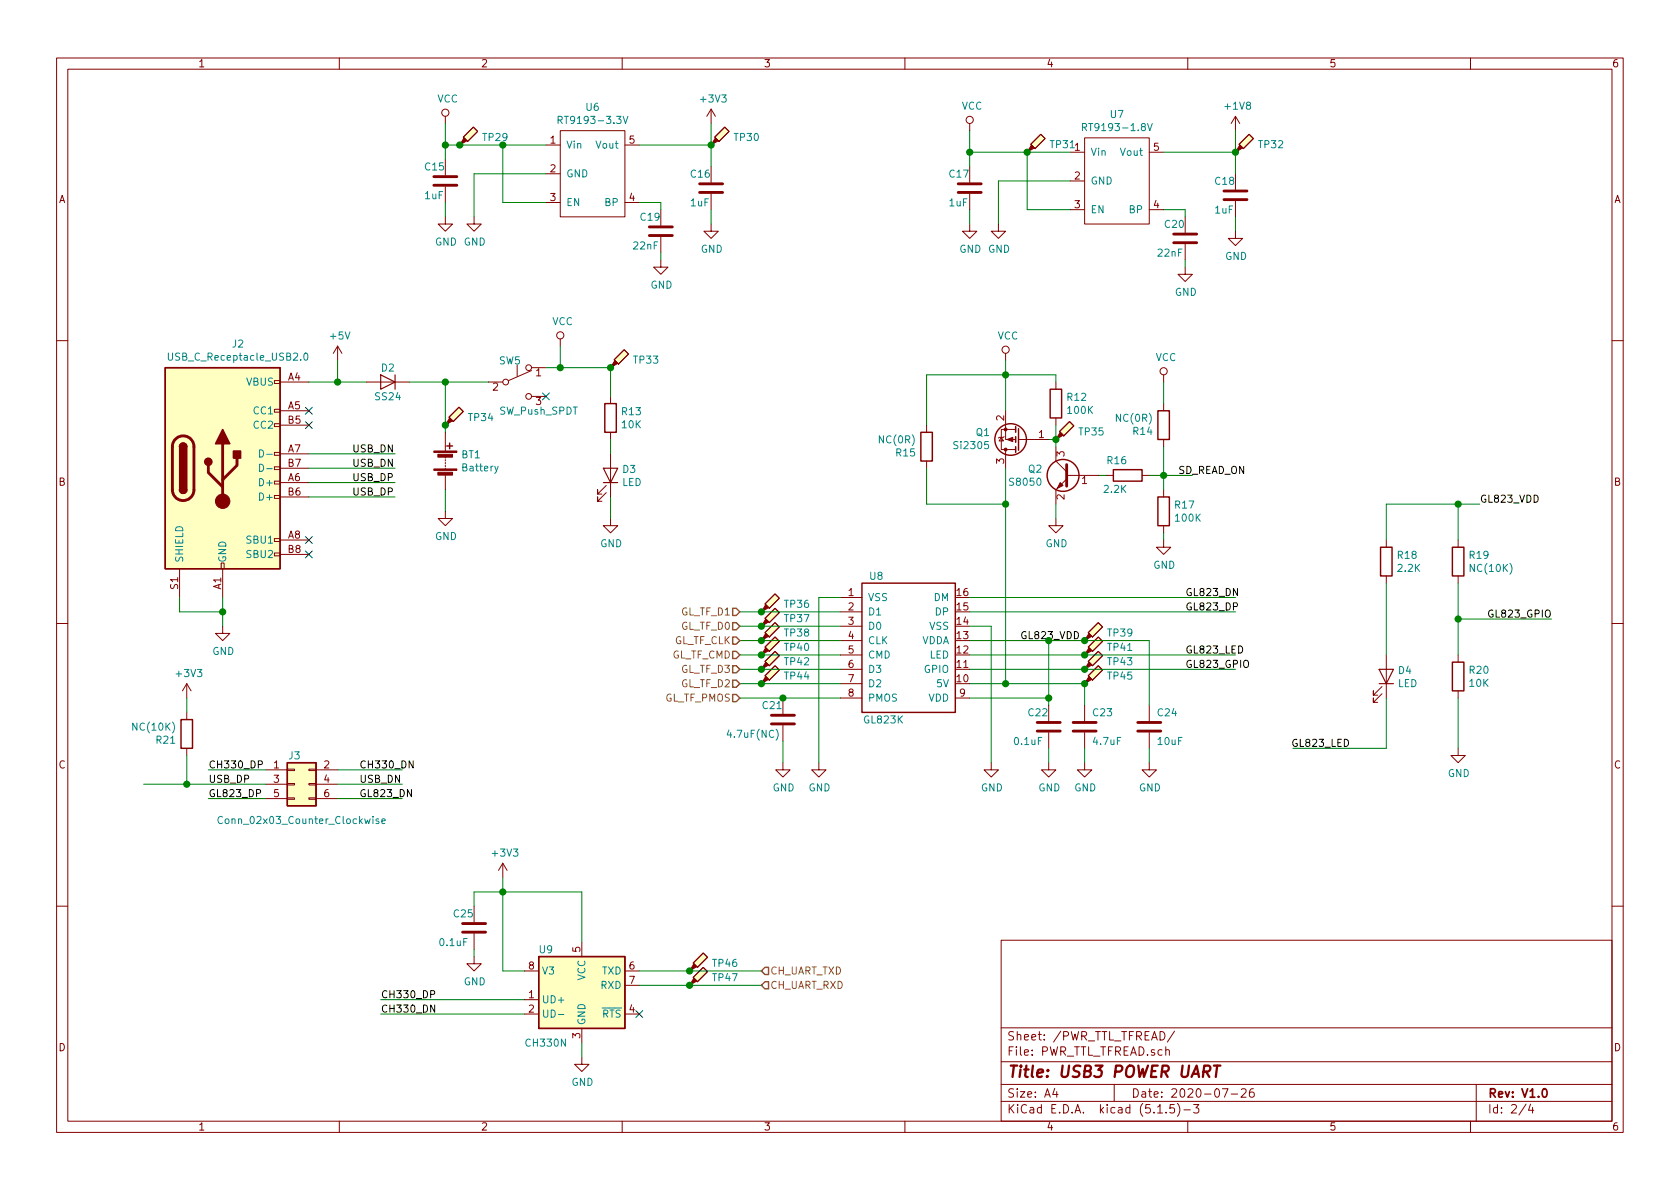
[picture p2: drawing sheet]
EESchema Schematic File Version 4
EELAYER 30 0
EELAYER END
$Descr A4 11693 8268
encoding utf-8
Sheet 2 4
Title "USB3 POWER UART"
Date "2020-07-26"
Rev "V1.0"
Comp ""
Comment1 ""
Comment2 ""
Comment3 ""
Comment4 ""
$EndDescr
$Comp
L Connector:USB_C_Receptacle_USB2.0 J?
U 1 1
P 1550 3250
AR Path="/5F1D5481" Ref="J?"  Part="1" 
AR Path="/5F1CFDB8/5F1D5481" Ref="J2"  Part="1" 
F 0 "J2" H 1657 4117 50  0000 C CNN
F 1 "USB_C_Receptacle_USB2.0" H 1657 4026 50  0000 C CNN
F 2 "Connector_USB:USB_C_Receptacle_Palconn_UTC16-G" H 1700 3250 50  0001 C CNN
F 3 "https://www.usb.org/sites/default/files/documents/usb_type-c.zip" H 1700 3250 50  0001 C CNN
	1    1550 3250
	1    0    0    -1  
$EndComp
$Comp
L Interface_USB:CH330N U?
U 1 1
P 4050 6850
AR Path="/5F1D5487" Ref="U?"  Part="1" 
AR Path="/5F1CFDB8/5F1D5487" Ref="U9"  Part="1" 
F 0 "U9" H 3800 7100 50  0000 C CNN
F 1 "CH330N" H 3800 6450 50  0000 C CNN
F 2 "Package_SO:SOIC-8_3.9x4.9mm_P1.27mm" H 3900 7600 50  0001 C CNN
F 3 "http://www.wch.cn/downloads/file/240.html" H 3950 7050 50  0001 C CNN
	1    4050 6850
	1    0    0    -1  
$EndComp
$Comp
L A_FX_Library:RT9193 U6
U 1 1
P 4100 1200
F 0 "U6" H 4125 1665 50  0000 C CNN
F 1 "RT9193-3.3V" H 4125 1574 50  0000 C CNN
F 2 "Package_TO_SOT_SMD:SOT-353_SC-70-5" H 4100 1750 50  0001 C CNN
F 3 "" H 4100 1750 50  0001 C CNN
	1    4100 1200
	1    0    0    -1  
$EndComp
NoConn ~ 2150 3750
NoConn ~ 2150 3850
NoConn ~ 2150 2950
NoConn ~ 2150 2850
$Comp
L power:+5V #PWR043
U 1 1
P 2350 2500
F 0 "#PWR043" H 2350 2350 50  0001 C CNN
F 1 "+5V" H 2365 2673 50  0000 C CNN
F 2 "" H 2350 2500 50  0001 C CNN
F 3 "" H 2350 2500 50  0001 C CNN
	1    2350 2500
	1    0    0    -1  
$EndComp
Wire Wire Line
	2150 2650 2350 2650
Wire Wire Line
	2350 2650 2350 2500
Text Label 2450 3150 0    50   ~ 0
USB_DN
Text Label 2450 3450 0    50   ~ 0
USB_DP
Text Label 2450 3350 0    50   ~ 0
USB_DP
Text Label 2450 3250 0    50   ~ 0
USB_DN
Wire Wire Line
	2150 3150 2750 3150
Wire Wire Line
	2750 3250 2150 3250
Wire Wire Line
	2150 3350 2750 3350
Wire Wire Line
	2750 3450 2150 3450
$Comp
L power:GND #PWR050
U 1 1
P 1550 4350
F 0 "#PWR050" H 1550 4100 50  0001 C CNN
F 1 "GND" H 1555 4177 50  0000 C CNN
F 2 "" H 1550 4350 50  0001 C CNN
F 3 "" H 1550 4350 50  0001 C CNN
	1    1550 4350
	1    0    0    -1  
$EndComp
Wire Wire Line
	1550 4350 1550 4250
Wire Wire Line
	1250 4150 1250 4250
Wire Wire Line
	1250 4250 1550 4250
Connection ~ 1550 4250
Wire Wire Line
	1550 4250 1550 4150
Wire Wire Line
	3650 6950 2650 6950
Wire Wire Line
	2650 7050 3650 7050
$Comp
L power:GND #PWR061
U 1 1
P 4050 7350
F 0 "#PWR061" H 4050 7100 50  0001 C CNN
F 1 "GND" H 4055 7177 50  0000 C CNN
F 2 "" H 4050 7350 50  0001 C CNN
F 3 "" H 4050 7350 50  0001 C CNN
	1    4050 7350
	1    0    0    -1  
$EndComp
Wire Wire Line
	3100 1000 3100 850 
Wire Wire Line
	3100 1000 3200 1000
$Comp
L power:GND #PWR035
U 1 1
P 3300 1500
F 0 "#PWR035" H 3300 1250 50  0001 C CNN
F 1 "GND" H 3305 1327 50  0000 C CNN
F 2 "" H 3300 1500 50  0001 C CNN
F 3 "" H 3300 1500 50  0001 C CNN
	1    3300 1500
	1    0    0    -1  
$EndComp
Wire Wire Line
	3300 1500 3300 1200
Wire Wire Line
	3300 1200 3800 1200
$Comp
L Device:C C15
U 1 1
P 3100 1250
F 0 "C15" H 3250 1350 50  0000 R CNN
F 1 "1uF" H 3250 1150 50  0000 R CNN
F 2 "Capacitor_SMD:C_0603_1608Metric" H 3138 1100 50  0001 C CNN
F 3 "~" H 3100 1250 50  0001 C CNN
	1    3100 1250
	-1   0    0    -1  
$EndComp
Wire Wire Line
	3100 1000 3100 1100
Connection ~ 3100 1000
$Comp
L power:GND #PWR034
U 1 1
P 3100 1500
F 0 "#PWR034" H 3100 1250 50  0001 C CNN
F 1 "GND" H 3105 1327 50  0000 C CNN
F 2 "" H 3100 1500 50  0001 C CNN
F 3 "" H 3100 1500 50  0001 C CNN
	1    3100 1500
	1    0    0    -1  
$EndComp
Wire Wire Line
	3100 1500 3100 1400
Wire Wire Line
	3800 1400 3500 1400
Wire Wire Line
	3500 1400 3500 1000
Connection ~ 3500 1000
Wire Wire Line
	3500 1000 3800 1000
$Comp
L Device:C C19
U 1 1
P 4600 1600
F 0 "C19" H 4750 1700 50  0000 R CNN
F 1 "22nF" H 4800 1500 50  0000 R CNN
F 2 "Capacitor_SMD:C_0402_1005Metric" H 4638 1450 50  0001 C CNN
F 3 "~" H 4600 1600 50  0001 C CNN
	1    4600 1600
	-1   0    0    -1  
$EndComp
Wire Wire Line
	4600 1450 4600 1400
Wire Wire Line
	4600 1400 4450 1400
$Comp
L power:GND #PWR040
U 1 1
P 4600 1800
F 0 "#PWR040" H 4600 1550 50  0001 C CNN
F 1 "GND" H 4605 1627 50  0000 C CNN
F 2 "" H 4600 1800 50  0001 C CNN
F 3 "" H 4600 1800 50  0001 C CNN
	1    4600 1800
	1    0    0    -1  
$EndComp
Wire Wire Line
	4600 1750 4600 1800
Wire Wire Line
	4950 850  4950 1000
Wire Wire Line
	4950 1000 4450 1000
$Comp
L Device:C C16
U 1 1
P 4950 1300
F 0 "C16" H 5100 1400 50  0000 R CNN
F 1 "1uF" H 5100 1200 50  0000 R CNN
F 2 "Capacitor_SMD:C_0603_1608Metric" H 4988 1150 50  0001 C CNN
F 3 "~" H 4950 1300 50  0001 C CNN
	1    4950 1300
	-1   0    0    -1  
$EndComp
$Comp
L power:GND #PWR036
U 1 1
P 4950 1550
F 0 "#PWR036" H 4950 1300 50  0001 C CNN
F 1 "GND" H 4955 1377 50  0000 C CNN
F 2 "" H 4950 1550 50  0001 C CNN
F 3 "" H 4950 1550 50  0001 C CNN
	1    4950 1550
	1    0    0    -1  
$EndComp
Wire Wire Line
	4950 1550 4950 1450
Wire Wire Line
	4950 1150 4950 1000
Connection ~ 4950 1000
$Comp
L A_FX_Library:RT9193 U7
U 1 1
P 7750 1250
F 0 "U7" H 7775 1715 50  0000 C CNN
F 1 "RT9193-1.8V" H 7775 1624 50  0000 C CNN
F 2 "Package_TO_SOT_SMD:SOT-353_SC-70-5" H 7750 1800 50  0001 C CNN
F 3 "" H 7750 1800 50  0001 C CNN
	1    7750 1250
	1    0    0    -1  
$EndComp
Wire Wire Line
	6750 1050 6750 900 
Wire Wire Line
	6750 1050 7150 1050
$Comp
L power:GND #PWR038
U 1 1
P 6950 1550
F 0 "#PWR038" H 6950 1300 50  0001 C CNN
F 1 "GND" H 6955 1377 50  0000 C CNN
F 2 "" H 6950 1550 50  0001 C CNN
F 3 "" H 6950 1550 50  0001 C CNN
	1    6950 1550
	1    0    0    -1  
$EndComp
Wire Wire Line
	6950 1550 6950 1250
Wire Wire Line
	6950 1250 7450 1250
$Comp
L Device:C C17
U 1 1
P 6750 1300
F 0 "C17" H 6900 1400 50  0000 R CNN
F 1 "1uF" H 6900 1200 50  0000 R CNN
F 2 "Capacitor_SMD:C_0603_1608Metric" H 6788 1150 50  0001 C CNN
F 3 "~" H 6750 1300 50  0001 C CNN
	1    6750 1300
	-1   0    0    -1  
$EndComp
Wire Wire Line
	6750 1050 6750 1150
Connection ~ 6750 1050
$Comp
L power:GND #PWR037
U 1 1
P 6750 1550
F 0 "#PWR037" H 6750 1300 50  0001 C CNN
F 1 "GND" H 6755 1377 50  0000 C CNN
F 2 "" H 6750 1550 50  0001 C CNN
F 3 "" H 6750 1550 50  0001 C CNN
	1    6750 1550
	1    0    0    -1  
$EndComp
Wire Wire Line
	6750 1550 6750 1450
Wire Wire Line
	7450 1450 7150 1450
Wire Wire Line
	7150 1450 7150 1050
Connection ~ 7150 1050
Wire Wire Line
	7150 1050 7450 1050
$Comp
L Device:C C20
U 1 1
P 8250 1650
F 0 "C20" H 8400 1750 50  0000 R CNN
F 1 "22nF" H 8450 1550 50  0000 R CNN
F 2 "Capacitor_SMD:C_0402_1005Metric" H 8288 1500 50  0001 C CNN
F 3 "~" H 8250 1650 50  0001 C CNN
	1    8250 1650
	-1   0    0    -1  
$EndComp
Wire Wire Line
	8250 1500 8250 1450
Wire Wire Line
	8250 1450 8100 1450
$Comp
L power:GND #PWR041
U 1 1
P 8250 1850
F 0 "#PWR041" H 8250 1600 50  0001 C CNN
F 1 "GND" H 8255 1677 50  0000 C CNN
F 2 "" H 8250 1850 50  0001 C CNN
F 3 "" H 8250 1850 50  0001 C CNN
	1    8250 1850
	1    0    0    -1  
$EndComp
Wire Wire Line
	8250 1800 8250 1850
Wire Wire Line
	8600 900  8600 1050
Wire Wire Line
	8600 1050 8100 1050
$Comp
L Device:C C18
U 1 1
P 8600 1350
F 0 "C18" H 8750 1450 50  0000 R CNN
F 1 "1uF" H 8750 1250 50  0000 R CNN
F 2 "Capacitor_SMD:C_0603_1608Metric" H 8638 1200 50  0001 C CNN
F 3 "~" H 8600 1350 50  0001 C CNN
	1    8600 1350
	-1   0    0    -1  
$EndComp
$Comp
L power:GND #PWR039
U 1 1
P 8600 1600
F 0 "#PWR039" H 8600 1350 50  0001 C CNN
F 1 "GND" H 8605 1427 50  0000 C CNN
F 2 "" H 8600 1600 50  0001 C CNN
F 3 "" H 8600 1600 50  0001 C CNN
	1    8600 1600
	1    0    0    -1  
$EndComp
Wire Wire Line
	8600 1600 8600 1500
Wire Wire Line
	8600 1200 8600 1050
Connection ~ 8600 1050
$Comp
L power:+1V8 #PWR033
U 1 1
P 8600 900
F 0 "#PWR033" H 8600 750 50  0001 C CNN
F 1 "+1V8" H 8615 1073 50  0000 C CNN
F 2 "" H 8600 900 50  0001 C CNN
F 3 "" H 8600 900 50  0001 C CNN
	1    8600 900 
	1    0    0    -1  
$EndComp
$Comp
L power:+3V3 #PWR031
U 1 1
P 4950 850
F 0 "#PWR031" H 4950 700 50  0001 C CNN
F 1 "+3V3" H 4965 1023 50  0000 C CNN
F 2 "" H 4950 850 50  0001 C CNN
F 3 "" H 4950 850 50  0001 C CNN
	1    4950 850 
	1    0    0    -1  
$EndComp
$Comp
L power:+3V3 #PWR059
U 1 1
P 3500 6100
F 0 "#PWR059" H 3500 5950 50  0001 C CNN
F 1 "+3V3" H 3515 6273 50  0000 C CNN
F 2 "" H 3500 6100 50  0001 C CNN
F 3 "" H 3500 6100 50  0001 C CNN
	1    3500 6100
	1    0    0    -1  
$EndComp
Wire Wire Line
	3500 6100 3500 6200
Wire Wire Line
	3650 6750 3500 6750
Wire Wire Line
	3500 6750 3500 6200
Wire Wire Line
	3500 6200 4050 6200
Wire Wire Line
	4050 6200 4050 6550
Connection ~ 3500 6200
NoConn ~ 4450 7050
Wire Wire Line
	4050 7350 4050 7250
$Comp
L Device:C C25
U 1 1
P 3300 6450
F 0 "C25" H 3450 6550 50  0000 R CNN
F 1 "0.1uF" H 3550 6350 50  0000 R CNN
F 2 "Capacitor_SMD:C_0402_1005Metric" H 3338 6300 50  0001 C CNN
F 3 "~" H 3300 6450 50  0001 C CNN
	1    3300 6450
	-1   0    0    -1  
$EndComp
$Comp
L power:GND #PWR060
U 1 1
P 3300 6650
F 0 "#PWR060" H 3300 6400 50  0001 C CNN
F 1 "GND" H 3305 6477 50  0000 C CNN
F 2 "" H 3300 6650 50  0001 C CNN
F 3 "" H 3300 6650 50  0001 C CNN
	1    3300 6650
	1    0    0    -1  
$EndComp
Wire Wire Line
	3300 6650 3300 6600
Wire Wire Line
	3300 6300 3300 6200
Wire Wire Line
	3300 6200 3500 6200
Text HLabel 5300 6750 2    50   Input ~ 0
CH_UART_TXD
Text HLabel 5300 6850 2    50   Input ~ 0
CH_UART_RXD
Wire Wire Line
	5300 6750 4800 6750
Wire Wire Line
	4450 6850 4800 6850
Text Label 1450 5450 0    50   ~ 0
USB_DP
Text Label 2500 5450 0    50   ~ 0
USB_DN
Wire Wire Line
	2350 5450 2800 5450
Wire Wire Line
	1850 5350 1450 5350
Wire Wire Line
	1850 5550 1450 5550
Wire Wire Line
	2350 5550 2800 5550
Wire Wire Line
	2350 5350 2800 5350
Text Label 1450 5350 0    50   ~ 0
CH330_DP
Text Label 1450 5550 0    50   ~ 0
GL823_DP
Text Label 2500 5350 0    50   ~ 0
CH330_DN
Text Label 2500 5550 0    50   ~ 0
GL823_DN
Text Label 2650 6950 0    50   ~ 0
CH330_DP
Text Label 2650 7050 0    50   ~ 0
CH330_DN
$Comp
L power:GND #PWR054
U 1 1
P 5700 5300
F 0 "#PWR054" H 5700 5050 50  0001 C CNN
F 1 "GND" H 5705 5127 50  0000 C CNN
F 2 "" H 5700 5300 50  0001 C CNN
F 3 "" H 5700 5300 50  0001 C CNN
	1    5700 5300
	1    0    0    -1  
$EndComp
Wire Wire Line
	5850 4150 5700 4150
Wire Wire Line
	5700 4150 5700 5300
Text HLabel 5150 4850 0    50   Input ~ 0
GL_TF_PMOS
Wire Wire Line
	5150 4850 5450 4850
Text HLabel 5150 4750 0    50   Input ~ 0
GL_TF_D2
Wire Wire Line
	5150 4750 5300 4750
Text HLabel 5150 4650 0    50   Input ~ 0
GL_TF_D3
Wire Wire Line
	5150 4650 5300 4650
Text HLabel 5150 4550 0    50   Input ~ 0
GL_TF_CMD
Wire Wire Line
	5150 4550 5300 4550
Text HLabel 5150 4450 0    50   Input ~ 0
GL_TF_CLK
Wire Wire Line
	5150 4450 5300 4450
Text HLabel 5150 4350 0    50   Input ~ 0
GL_TF_D0
Wire Wire Line
	5150 4350 5300 4350
Text HLabel 5150 4250 0    50   Input ~ 0
GL_TF_D1
Wire Wire Line
	5150 4250 5300 4250
Text Label 8250 4150 0    50   ~ 0
GL823_DN
Text Label 8250 4250 0    50   ~ 0
GL823_DP
Wire Wire Line
	6750 4250 8600 4250
Wire Wire Line
	6750 4150 8600 4150
$Comp
L A_FX_Library:GL823K U8
U 1 1
P 6000 4050
F 0 "U8" H 6100 4100 50  0000 C CNN
F 1 "GL823K" H 6150 3100 50  0000 C CNN
F 2 "Package_SO:SSOP-16_5.3x6.2mm_P0.65mm" H 6000 4050 50  0001 C CNN
F 3 "" H 6000 4050 50  0001 C CNN
	1    6000 4050
	1    0    0    -1  
$EndComp
$Comp
L power:GND #PWR055
U 1 1
P 6900 5300
F 0 "#PWR055" H 6900 5050 50  0001 C CNN
F 1 "GND" H 6905 5127 50  0000 C CNN
F 2 "" H 6900 5300 50  0001 C CNN
F 3 "" H 6900 5300 50  0001 C CNN
	1    6900 5300
	1    0    0    -1  
$EndComp
Wire Wire Line
	6900 4350 6900 5300
Wire Wire Line
	6900 4350 6750 4350
Wire Wire Line
	7000 4750 6750 4750
Text Label 8250 4550 0    50   ~ 0
GL823_LED
Text Label 8250 4650 0    50   ~ 0
GL823_GPIO
Wire Wire Line
	6750 4650 7550 4650
$Comp
L Device:C C22
U 1 1
P 7300 5050
F 0 "C22" H 7450 5150 50  0000 R CNN
F 1 "0.1uF" H 7550 4950 50  0000 R CNN
F 2 "Capacitor_SMD:C_0402_1005Metric" H 7338 4900 50  0001 C CNN
F 3 "~" H 7300 5050 50  0001 C CNN
	1    7300 5050
	-1   0    0    -1  
$EndComp
Wire Wire Line
	7300 4850 7300 4900
Wire Wire Line
	6750 4850 7300 4850
$Comp
L power:GND #PWR056
U 1 1
P 7300 5300
F 0 "#PWR056" H 7300 5050 50  0001 C CNN
F 1 "GND" H 7305 5127 50  0000 C CNN
F 2 "" H 7300 5300 50  0001 C CNN
F 3 "" H 7300 5300 50  0001 C CNN
	1    7300 5300
	1    0    0    -1  
$EndComp
Wire Wire Line
	7300 5300 7300 5200
$Comp
L Device:C C23
U 1 1
P 7550 5050
F 0 "C23" H 7500 5150 50  0000 R CNN
F 1 "4.7uF" H 7500 4950 50  0000 R CNN
F 2 "Capacitor_SMD:C_0603_1608Metric" H 7588 4900 50  0001 C CNN
F 3 "~" H 7550 5050 50  0001 C CNN
	1    7550 5050
	-1   0    0    -1  
$EndComp
Wire Wire Line
	7550 4900 7550 4750
Connection ~ 7000 4750
$Comp
L power:GND #PWR057
U 1 1
P 7550 5300
F 0 "#PWR057" H 7550 5050 50  0001 C CNN
F 1 "GND" H 7555 5127 50  0000 C CNN
F 2 "" H 7550 5300 50  0001 C CNN
F 3 "" H 7550 5300 50  0001 C CNN
	1    7550 5300
	1    0    0    -1  
$EndComp
Wire Wire Line
	7550 5300 7550 5200
$Comp
L Device:C C21
U 1 1
P 5450 5000
F 0 "C21" H 5600 5100 50  0000 R CNN
F 1 "4.7uF(NC)" H 5850 4900 50  0000 R CNN
F 2 "Capacitor_SMD:C_0603_1608Metric" H 5488 4850 50  0001 C CNN
F 3 "~" H 5450 5000 50  0001 C CNN
	1    5450 5000
	-1   0    0    -1  
$EndComp
$Comp
L power:GND #PWR053
U 1 1
P 5450 5300
F 0 "#PWR053" H 5450 5050 50  0001 C CNN
F 1 "GND" H 5455 5127 50  0000 C CNN
F 2 "" H 5450 5300 50  0001 C CNN
F 3 "" H 5450 5300 50  0001 C CNN
	1    5450 5300
	1    0    0    -1  
$EndComp
Wire Wire Line
	5450 5300 5450 5150
Connection ~ 5450 4850
Wire Wire Line
	5450 4850 5850 4850
$Comp
L Device:C C24
U 1 1
P 8000 5050
F 0 "C24" H 7950 5150 50  0000 R CNN
F 1 "10uF" H 7950 4950 50  0000 R CNN
F 2 "Capacitor_SMD:C_0603_1608Metric" H 8038 4900 50  0001 C CNN
F 3 "~" H 8000 5050 50  0001 C CNN
	1    8000 5050
	-1   0    0    -1  
$EndComp
Wire Wire Line
	8000 4900 8000 4450
$Comp
L power:GND #PWR058
U 1 1
P 8000 5300
F 0 "#PWR058" H 8000 5050 50  0001 C CNN
F 1 "GND" H 8005 5127 50  0000 C CNN
F 2 "" H 8000 5300 50  0001 C CNN
F 3 "" H 8000 5300 50  0001 C CNN
	1    8000 5300
	1    0    0    -1  
$EndComp
Wire Wire Line
	8000 5300 8000 5200
Connection ~ 7300 4850
Connection ~ 7300 4450
Wire Wire Line
	7300 4450 7550 4450
$Comp
L Device:R R19
U 1 1
P 10150 3900
F 0 "R19" H 10220 3946 50  0000 L CNN
F 1 "NC(10K)" H 10220 3855 50  0000 L CNN
F 2 "Resistor_SMD:R_0402_1005Metric" V 10080 3900 50  0001 C CNN
F 3 "~" H 10150 3900 50  0001 C CNN
	1    10150 3900
	1    0    0    -1  
$EndComp
Text Label 7100 4450 0    50   ~ 0
GL823_VDD
Text Label 10300 3500 0    50   ~ 0
GL823_VDD
$Comp
L power:GND #PWR052
U 1 1
P 10150 5200
F 0 "#PWR052" H 10150 4950 50  0001 C CNN
F 1 "GND" H 10155 5027 50  0000 C CNN
F 2 "" H 10150 5200 50  0001 C CNN
F 3 "" H 10150 5200 50  0001 C CNN
	1    10150 5200
	1    0    0    -1  
$EndComp
$Comp
L Device:R R20
U 1 1
P 10150 4700
F 0 "R20" H 10220 4746 50  0000 L CNN
F 1 "10K" H 10220 4655 50  0000 L CNN
F 2 "Resistor_SMD:R_0402_1005Metric" V 10080 4700 50  0001 C CNN
F 3 "~" H 10150 4700 50  0001 C CNN
	1    10150 4700
	1    0    0    -1  
$EndComp
Wire Wire Line
	10300 3500 10150 3500
Wire Wire Line
	10150 3500 10150 3750
Wire Wire Line
	10150 4050 10150 4300
Wire Wire Line
	10150 4850 10150 5200
$Comp
L Device:R R18
U 1 1
P 9650 3900
F 0 "R18" H 9720 3946 50  0000 L CNN
F 1 "2.2K" H 9720 3855 50  0000 L CNN
F 2 "Resistor_SMD:R_0402_1005Metric" V 9580 3900 50  0001 C CNN
F 3 "~" H 9650 3900 50  0001 C CNN
	1    9650 3900
	1    0    0    -1  
$EndComp
Wire Wire Line
	9650 3750 9650 3500
Wire Wire Line
	9650 3500 10150 3500
Connection ~ 10150 3500
Text Label 9400 5200 2    50   ~ 0
GL823_LED
$Comp
L Device:LED D4
U 1 1
P 9650 4700
F 0 "D4" V 9689 4778 50  0000 L CNN
F 1 "LED" V 9598 4778 50  0000 L CNN
F 2 "Diode_SMD:D_0603_1608Metric" H 9650 4700 50  0001 C CNN
F 3 "~" H 9650 4700 50  0001 C CNN
	1    9650 4700
	0    1    -1   0   
$EndComp
Wire Wire Line
	9650 4550 9650 4050
Wire Wire Line
	9650 4850 9650 5200
Wire Wire Line
	9650 5200 9000 5200
Wire Wire Line
	10150 4300 10800 4300
Connection ~ 10150 4300
Wire Wire Line
	10150 4300 10150 4550
Text Label 10350 4300 0    50   ~ 0
GL823_GPIO
$Comp
L Connector:TestPoint_Probe TP29
U 1 1
P 3200 1000
F 0 "TP29" H 3353 1055 50  0000 L CNN
F 1 "TestPoint_Probe" H 3353 1010 50  0001 L CNN
F 2 "TestPoint:TestPoint_Pad_D1.0mm" H 3400 1000 50  0001 C CNN
F 3 "~" H 3400 1000 50  0001 C CNN
	1    3200 1000
	1    0    0    -1  
$EndComp
Connection ~ 3200 1000
Wire Wire Line
	3200 1000 3500 1000
$Comp
L Connector:TestPoint_Probe TP30
U 1 1
P 4950 1000
F 0 "TP30" H 5103 1055 50  0000 L CNN
F 1 "TestPoint_Probe" H 5103 1010 50  0001 L CNN
F 2 "TestPoint:TestPoint_Pad_D1.0mm" H 5150 1000 50  0001 C CNN
F 3 "~" H 5150 1000 50  0001 C CNN
	1    4950 1000
	1    0    0    -1  
$EndComp
$Comp
L Connector:TestPoint_Probe TP31
U 1 1
P 7150 1050
F 0 "TP31" H 7303 1105 50  0000 L CNN
F 1 "TestPoint_Probe" H 7303 1060 50  0001 L CNN
F 2 "TestPoint:TestPoint_Pad_D1.0mm" H 7350 1050 50  0001 C CNN
F 3 "~" H 7350 1050 50  0001 C CNN
	1    7150 1050
	1    0    0    -1  
$EndComp
$Comp
L Connector:TestPoint_Probe TP32
U 1 1
P 8600 1050
F 0 "TP32" H 8753 1105 50  0000 L CNN
F 1 "TestPoint_Probe" H 8753 1060 50  0001 L CNN
F 2 "TestPoint:TestPoint_Pad_D1.0mm" H 8800 1050 50  0001 C CNN
F 3 "~" H 8800 1050 50  0001 C CNN
	1    8600 1050
	1    0    0    -1  
$EndComp
$Comp
L Device:R R13
U 1 1
P 4250 2900
F 0 "R13" H 4320 2946 50  0000 L CNN
F 1 "10K" H 4320 2855 50  0000 L CNN
F 2 "Resistor_SMD:R_0402_1005Metric" V 4180 2900 50  0001 C CNN
F 3 "~" H 4250 2900 50  0001 C CNN
	1    4250 2900
	1    0    0    -1  
$EndComp
$Comp
L Device:LED D3
U 1 1
P 4250 3300
F 0 "D3" V 4289 3378 50  0000 L CNN
F 1 "LED" V 4198 3378 50  0000 L CNN
F 2 "Diode_SMD:D_0603_1608Metric" H 4250 3300 50  0001 C CNN
F 3 "~" H 4250 3300 50  0001 C CNN
	1    4250 3300
	0    1    -1   0   
$EndComp
Wire Wire Line
	4250 3150 4250 3050
$Comp
L power:GND #PWR047
U 1 1
P 4250 3600
F 0 "#PWR047" H 4250 3350 50  0001 C CNN
F 1 "GND" H 4255 3427 50  0000 C CNN
F 2 "" H 4250 3600 50  0001 C CNN
F 3 "" H 4250 3600 50  0001 C CNN
	1    4250 3600
	1    0    0    -1  
$EndComp
Wire Wire Line
	4250 3600 4250 3450
Wire Wire Line
	4250 2550 4250 2750
$Comp
L Diode:1N4007 D2
U 1 1
P 2700 2650
F 0 "D2" H 2700 2750 50  0000 C CNN
F 1 "SS24" H 2700 2550 50  0000 C CNN
F 2 "Diode_SMD:D_SMA" H 2700 2475 50  0001 C CNN
F 3 "http://www.vishay.com/docs/88503/1n4001.pdf" H 2700 2650 50  0001 C CNN
	1    2700 2650
	-1   0    0    -1  
$EndComp
Wire Wire Line
	2550 2650 2350 2650
Connection ~ 2350 2650
$Comp
L power:VCC #PWR042
U 1 1
P 3900 2400
F 0 "#PWR042" H 3900 2250 50  0001 C CNN
F 1 "VCC" H 3917 2573 50  0000 C CNN
F 2 "" H 3900 2400 50  0001 C CNN
F 3 "" H 3900 2400 50  0001 C CNN
	1    3900 2400
	1    0    0    -1  
$EndComp
Wire Wire Line
	3900 2400 3900 2550
$Comp
L power:VCC #PWR030
U 1 1
P 3100 850
F 0 "#PWR030" H 3100 700 50  0001 C CNN
F 1 "VCC" H 3117 1023 50  0000 C CNN
F 2 "" H 3100 850 50  0001 C CNN
F 3 "" H 3100 850 50  0001 C CNN
	1    3100 850 
	1    0    0    -1  
$EndComp
$Comp
L power:VCC #PWR032
U 1 1
P 6750 900
F 0 "#PWR032" H 6750 750 50  0001 C CNN
F 1 "VCC" H 6767 1073 50  0000 C CNN
F 2 "" H 6750 900 50  0001 C CNN
F 3 "" H 6750 900 50  0001 C CNN
	1    6750 900 
	1    0    0    -1  
$EndComp
$Comp
L Device:Battery BT1
U 1 1
P 3100 3200
F 0 "BT1" H 3208 3246 50  0000 L CNN
F 1 "Battery" H 3208 3155 50  0000 L CNN
F 2 "Connector_PinHeader_2.54mm:PinHeader_1x02_P2.54mm_Vertical" V 3100 3260 50  0001 C CNN
F 3 "~" V 3100 3260 50  0001 C CNN
	1    3100 3200
	1    0    0    -1  
$EndComp
$Comp
L power:GND #PWR046
U 1 1
P 3100 3550
F 0 "#PWR046" H 3100 3300 50  0001 C CNN
F 1 "GND" H 3105 3377 50  0000 C CNN
F 2 "" H 3100 3550 50  0001 C CNN
F 3 "" H 3100 3550 50  0001 C CNN
	1    3100 3550
	1    0    0    -1  
$EndComp
Wire Wire Line
	3100 3550 3100 3400
$Comp
L Transistor_FET:Si2319CDS Q?
U 1 1
P 7100 3050
AR Path="/5F47C3B1/5F31F42E" Ref="Q?"  Part="1" 
AR Path="/5F1CFDB8/5F31F42E" Ref="Q1"  Part="1" 
F 0 "Q1" H 7305 3004 50  0000 L CNN
F 1 "Si2305" H 7305 3095 50  0000 L CNN
F 2 "Package_TO_SOT_SMD:SOT-23" H 7300 2975 50  0001 L CIN
F 3 "http://www.vishay.com/docs/66709/si2319cd.pdf" H 7100 3050 50  0001 L CNN
	1    7100 3050
	-1   0    0    1   
$EndComp
$Comp
L Device:R R12
U 1 1
P 7350 2800
AR Path="/5F1CFDB8/5F31F43D" Ref="R12"  Part="1" 
AR Path="/5F31F43D" Ref="R?"  Part="1" 
AR Path="/5F47C3B1/5F31F43D" Ref="R?"  Part="1" 
F 0 "R12" H 7420 2846 50  0000 L CNN
F 1 "100K" H 7420 2755 50  0000 L CNN
F 2 "Resistor_SMD:R_0402_1005Metric" V 7280 2800 50  0001 C CNN
F 3 "~" H 7350 2800 50  0001 C CNN
	1    7350 2800
	1    0    0    -1  
$EndComp
Wire Wire Line
	7350 2650 7350 2600
Wire Wire Line
	7350 2600 7000 2600
Connection ~ 7000 2600
Wire Wire Line
	7000 2600 7000 2850
Wire Wire Line
	7350 2950 7350 3050
Wire Wire Line
	7300 3050 7350 3050
Connection ~ 7350 3050
Wire Wire Line
	7350 3050 7350 3100
$Comp
L Device:R R16
U 1 1
P 7850 3300
AR Path="/5F1CFDB8/5F31F451" Ref="R16"  Part="1" 
AR Path="/5F31F451" Ref="R?"  Part="1" 
AR Path="/5F47C3B1/5F31F451" Ref="R?"  Part="1" 
F 0 "R16" V 7950 3300 50  0000 L CNN
F 1 "2.2K" V 7750 3300 50  0000 L CNN
F 2 "Resistor_SMD:R_0402_1005Metric" V 7780 3300 50  0001 C CNN
F 3 "~" H 7850 3300 50  0001 C CNN
	1    7850 3300
	0    -1   -1   0   
$EndComp
$Comp
L power:GND #PWR048
U 1 1
P 7350 3600
AR Path="/5F1CFDB8/5F31F457" Ref="#PWR048"  Part="1" 
AR Path="/5F31F457" Ref="#PWR?"  Part="1" 
AR Path="/5F47C3B1/5F31F457" Ref="#PWR?"  Part="1" 
F 0 "#PWR048" H 7350 3350 50  0001 C CNN
F 1 "GND" H 7355 3427 50  0000 C CNN
F 2 "" H 7350 3600 50  0001 C CNN
F 3 "" H 7350 3600 50  0001 C CNN
	1    7350 3600
	1    0    0    -1  
$EndComp
Wire Wire Line
	7350 3600 7350 3500
Wire Wire Line
	7700 3300 7650 3300
Wire Wire Line
	8000 3300 8100 3300
$Comp
L Device:R R17
U 1 1
P 8100 3550
AR Path="/5F1CFDB8/5F31F460" Ref="R17"  Part="1" 
AR Path="/5F31F460" Ref="R?"  Part="1" 
AR Path="/5F47C3B1/5F31F460" Ref="R?"  Part="1" 
F 0 "R17" H 8170 3596 50  0000 L CNN
F 1 "100K" H 8170 3505 50  0000 L CNN
F 2 "Resistor_SMD:R_0402_1005Metric" V 8030 3550 50  0001 C CNN
F 3 "~" H 8100 3550 50  0001 C CNN
	1    8100 3550
	1    0    0    -1  
$EndComp
Wire Wire Line
	8100 3400 8100 3300
Connection ~ 8100 3300
Wire Wire Line
	8100 3300 8300 3300
$Comp
L power:GND #PWR049
U 1 1
P 8100 3750
AR Path="/5F1CFDB8/5F31F469" Ref="#PWR049"  Part="1" 
AR Path="/5F31F469" Ref="#PWR?"  Part="1" 
AR Path="/5F47C3B1/5F31F469" Ref="#PWR?"  Part="1" 
F 0 "#PWR049" H 8100 3500 50  0001 C CNN
F 1 "GND" H 8105 3577 50  0000 C CNN
F 2 "" H 8100 3750 50  0001 C CNN
F 3 "" H 8100 3750 50  0001 C CNN
	1    8100 3750
	1    0    0    -1  
$EndComp
Wire Wire Line
	8100 3750 8100 3700
Wire Wire Line
	7000 3250 7000 3500
Text Label 8200 3300 0    50   ~ 0
SD_READ_ON
$Comp
L Connector:TestPoint_Probe TP34
U 1 1
P 3100 2950
F 0 "TP34" H 3253 3005 50  0000 L CNN
F 1 "TestPoint_Probe" H 3253 2960 50  0001 L CNN
F 2 "TestPoint:TestPoint_Pad_D1.0mm" H 3300 2950 50  0001 C CNN
F 3 "~" H 3300 2950 50  0001 C CNN
	1    3100 2950
	1    0    0    -1  
$EndComp
Connection ~ 3100 2950
Wire Wire Line
	3100 2950 3100 3000
Wire Wire Line
	3100 2650 3100 2950
Wire Wire Line
	3100 2650 2850 2650
Wire Wire Line
	3400 2650 3100 2650
Connection ~ 3100 2650
Wire Wire Line
	3900 2550 3800 2550
$Comp
L Switch:SW_Push_SPDT SW5
U 1 1
P 3600 2650
F 0 "SW5" H 3550 2800 50  0000 C CNN
F 1 "SW_Push_SPDT" H 3750 2450 50  0000 C CNN
F 2 "Button_Switch_THT:SW_CuK_OS102011MA1QN1_SPDT_Angled" H 3600 2650 50  0001 C CNN
F 3 "~" H 3600 2650 50  0001 C CNN
	1    3600 2650
	1    0    0    -1  
$EndComp
NoConn ~ 3800 2750
Wire Wire Line
	4250 2550 3900 2550
Connection ~ 3900 2550
$Comp
L Connector:TestPoint_Probe TP33
U 1 1
P 4250 2550
F 0 "TP33" H 4403 2605 50  0000 L CNN
F 1 "TestPoint_Probe" H 4403 2560 50  0001 L CNN
F 2 "TestPoint:TestPoint_Pad_D1.0mm" H 4450 2550 50  0001 C CNN
F 3 "~" H 4450 2550 50  0001 C CNN
	1    4250 2550
	1    0    0    -1  
$EndComp
Connection ~ 4250 2550
$Comp
L Device:R R15
U 1 1
P 6450 3100
AR Path="/5F1CFDB8/5F432863" Ref="R15"  Part="1" 
AR Path="/5F432863" Ref="R?"  Part="1" 
AR Path="/5F47C3B1/5F432863" Ref="R?"  Part="1" 
F 0 "R15" H 6520 3146 50  0000 L CNN
F 1 "NC(0R)" H 6520 3055 50  0000 L CNN
F 2 "Resistor_SMD:R_0402_1005Metric" V 6380 3100 50  0001 C CNN
F 3 "~" H 6450 3100 50  0001 C CNN
	1    6450 3100
	-1   0    0    1   
$EndComp
Wire Wire Line
	6450 2950 6450 2600
Wire Wire Line
	6450 2600 7000 2600
Wire Wire Line
	6450 3250 6450 3500
Wire Wire Line
	6450 3500 7000 3500
Connection ~ 7000 3500
Wire Wire Line
	7000 3500 7000 4750
$Comp
L power:VCC #PWR044
U 1 1
P 7000 2500
F 0 "#PWR044" H 7000 2350 50  0001 C CNN
F 1 "VCC" H 7017 2673 50  0000 C CNN
F 2 "" H 7000 2500 50  0001 C CNN
F 3 "" H 7000 2500 50  0001 C CNN
	1    7000 2500
	1    0    0    -1  
$EndComp
Wire Wire Line
	7000 2500 7000 2600
$Comp
L Device:R R14
U 1 1
P 8100 2950
AR Path="/5F1CFDB8/5F44CFF1" Ref="R14"  Part="1" 
AR Path="/5F44CFF1" Ref="R?"  Part="1" 
AR Path="/5F47C3B1/5F44CFF1" Ref="R?"  Part="1" 
F 0 "R14" H 8170 2996 50  0000 L CNN
F 1 "NC(0R)" H 8170 2905 50  0000 L CNN
F 2 "Resistor_SMD:R_0402_1005Metric" V 8030 2950 50  0001 C CNN
F 3 "~" H 8100 2950 50  0001 C CNN
	1    8100 2950
	-1   0    0    1   
$EndComp
$Comp
L power:VCC #PWR045
U 1 1
P 8100 2650
F 0 "#PWR045" H 8100 2500 50  0001 C CNN
F 1 "VCC" H 8117 2823 50  0000 C CNN
F 2 "" H 8100 2650 50  0001 C CNN
F 3 "" H 8100 2650 50  0001 C CNN
	1    8100 2650
	1    0    0    -1  
$EndComp
Wire Wire Line
	8100 2650 8100 2800
Wire Wire Line
	8100 3100 8100 3300
$Comp
L Device:R R21
U 1 1
P 1300 5100
AR Path="/5F1CFDB8/5F457B27" Ref="R21"  Part="1" 
AR Path="/5F457B27" Ref="R?"  Part="1" 
AR Path="/5F47C3B1/5F457B27" Ref="R?"  Part="1" 
F 0 "R21" H 1370 5146 50  0000 L CNN
F 1 "NC(10K)" H 1370 5055 50  0000 L CNN
F 2 "Resistor_SMD:R_0402_1005Metric" V 1230 5100 50  0001 C CNN
F 3 "~" H 1300 5100 50  0001 C CNN
	1    1300 5100
	-1   0    0    1   
$EndComp
$Comp
L power:+3V3 #PWR051
U 1 1
P 1300 4850
F 0 "#PWR051" H 1300 4700 50  0001 C CNN
F 1 "+3V3" H 1315 5023 50  0000 C CNN
F 2 "" H 1300 4850 50  0001 C CNN
F 3 "" H 1300 4850 50  0001 C CNN
	1    1300 4850
	1    0    0    -1  
$EndComp
Wire Wire Line
	1300 4850 1300 4950
Wire Wire Line
	1300 5250 1300 5450
Wire Wire Line
	1300 5450 1850 5450
Wire Wire Line
	1300 5450 1000 5450
Connection ~ 1300 5450
$Comp
L Connector:TestPoint_Probe TP43
U 1 1
P 7550 4650
F 0 "TP43" H 7703 4705 50  0000 L CNN
F 1 "TestPoint_Probe" H 7703 4660 50  0001 L CNN
F 2 "TestPoint:TestPoint_Pad_D1.0mm" H 7750 4650 50  0001 C CNN
F 3 "~" H 7750 4650 50  0001 C CNN
	1    7550 4650
	1    0    0    -1  
$EndComp
$Comp
L Connector:TestPoint_Probe TP41
U 1 1
P 7550 4550
F 0 "TP41" H 7703 4605 50  0000 L CNN
F 1 "TestPoint_Probe" H 7703 4560 50  0001 L CNN
F 2 "TestPoint:TestPoint_Pad_D1.0mm" H 7750 4550 50  0001 C CNN
F 3 "~" H 7750 4550 50  0001 C CNN
	1    7550 4550
	1    0    0    -1  
$EndComp
$Comp
L Connector:TestPoint_Probe TP46
U 1 1
P 4800 6750
F 0 "TP46" H 4953 6805 50  0000 L CNN
F 1 "TestPoint_Probe" H 4953 6760 50  0001 L CNN
F 2 "TestPoint:TestPoint_Pad_D1.0mm" H 5000 6750 50  0001 C CNN
F 3 "~" H 5000 6750 50  0001 C CNN
	1    4800 6750
	1    0    0    -1  
$EndComp
Connection ~ 4800 6750
Wire Wire Line
	4800 6750 4450 6750
$Comp
L Connector:TestPoint_Probe TP47
U 1 1
P 4800 6850
F 0 "TP47" H 4953 6905 50  0000 L CNN
F 1 "TestPoint_Probe" H 4953 6860 50  0001 L CNN
F 2 "TestPoint:TestPoint_Pad_D1.0mm" H 5000 6850 50  0001 C CNN
F 3 "~" H 5000 6850 50  0001 C CNN
	1    4800 6850
	1    0    0    -1  
$EndComp
$Comp
L Connector:TestPoint_Probe TP36
U 1 1
P 5300 4250
F 0 "TP36" H 5453 4305 50  0000 L CNN
F 1 "TestPoint_Probe" H 5453 4260 50  0001 L CNN
F 2 "TestPoint:TestPoint_Pad_D1.0mm" H 5500 4250 50  0001 C CNN
F 3 "~" H 5500 4250 50  0001 C CNN
	1    5300 4250
	1    0    0    -1  
$EndComp
$Comp
L Connector:TestPoint_Probe TP37
U 1 1
P 5300 4350
F 0 "TP37" H 5453 4405 50  0000 L CNN
F 1 "TestPoint_Probe" H 5453 4360 50  0001 L CNN
F 2 "TestPoint:TestPoint_Pad_D1.0mm" H 5500 4350 50  0001 C CNN
F 3 "~" H 5500 4350 50  0001 C CNN
	1    5300 4350
	1    0    0    -1  
$EndComp
$Comp
L Connector:TestPoint_Probe TP38
U 1 1
P 5300 4450
F 0 "TP38" H 5453 4505 50  0000 L CNN
F 1 "TestPoint_Probe" H 5453 4460 50  0001 L CNN
F 2 "TestPoint:TestPoint_Pad_D1.0mm" H 5500 4450 50  0001 C CNN
F 3 "~" H 5500 4450 50  0001 C CNN
	1    5300 4450
	1    0    0    -1  
$EndComp
$Comp
L Connector:TestPoint_Probe TP40
U 1 1
P 5300 4550
F 0 "TP40" H 5453 4605 50  0000 L CNN
F 1 "TestPoint_Probe" H 5453 4560 50  0001 L CNN
F 2 "TestPoint:TestPoint_Pad_D1.0mm" H 5500 4550 50  0001 C CNN
F 3 "~" H 5500 4550 50  0001 C CNN
	1    5300 4550
	1    0    0    -1  
$EndComp
$Comp
L Connector:TestPoint_Probe TP42
U 1 1
P 5300 4650
F 0 "TP42" H 5453 4705 50  0000 L CNN
F 1 "TestPoint_Probe" H 5453 4660 50  0001 L CNN
F 2 "TestPoint:TestPoint_Pad_D1.0mm" H 5500 4650 50  0001 C CNN
F 3 "~" H 5500 4650 50  0001 C CNN
	1    5300 4650
	1    0    0    -1  
$EndComp
$Comp
L Connector:TestPoint_Probe TP44
U 1 1
P 5300 4750
F 0 "TP44" H 5453 4805 50  0000 L CNN
F 1 "TestPoint_Probe" H 5453 4760 50  0001 L CNN
F 2 "TestPoint:TestPoint_Pad_D1.0mm" H 5500 4750 50  0001 C CNN
F 3 "~" H 5500 4750 50  0001 C CNN
	1    5300 4750
	1    0    0    -1  
$EndComp
$Comp
L Connector:TestPoint_Probe TP45
U 1 1
P 7550 4750
F 0 "TP45" H 7703 4805 50  0000 L CNN
F 1 "TestPoint_Probe" H 7703 4760 50  0001 L CNN
F 2 "TestPoint:TestPoint_Pad_D1.0mm" H 7750 4750 50  0001 C CNN
F 3 "~" H 7750 4750 50  0001 C CNN
	1    7550 4750
	1    0    0    -1  
$EndComp
Wire Wire Line
	7000 4750 7550 4750
Wire Wire Line
	7300 4450 7300 4850
Wire Wire Line
	6750 4550 7550 4550
Wire Wire Line
	6750 4450 7300 4450
Connection ~ 5300 4250
Wire Wire Line
	5300 4250 5850 4250
Connection ~ 5300 4350
Wire Wire Line
	5300 4350 5850 4350
Connection ~ 5300 4450
Wire Wire Line
	5300 4450 5850 4450
Connection ~ 5300 4750
Wire Wire Line
	5300 4750 5850 4750
Connection ~ 5300 4650
Wire Wire Line
	5300 4650 5850 4650
Connection ~ 5300 4550
Wire Wire Line
	5300 4550 5850 4550
Connection ~ 4800 6850
Wire Wire Line
	4800 6850 5300 6850
Connection ~ 7550 4750
Connection ~ 7550 4650
Wire Wire Line
	7550 4650 8600 4650
Connection ~ 7550 4550
Wire Wire Line
	7550 4550 8600 4550
$Comp
L Connector:TestPoint_Probe TP39
U 1 1
P 7550 4450
F 0 "TP39" H 7703 4505 50  0000 L CNN
F 1 "TestPoint_Probe" H 7703 4460 50  0001 L CNN
F 2 "TestPoint:TestPoint_Pad_D1.0mm" H 7750 4450 50  0001 C CNN
F 3 "~" H 7750 4450 50  0001 C CNN
	1    7550 4450
	1    0    0    -1  
$EndComp
Connection ~ 7550 4450
Wire Wire Line
	7550 4450 8000 4450
$Comp
L Connector:TestPoint_Probe TP35
U 1 1
P 7350 3050
F 0 "TP35" H 7503 3105 50  0000 L CNN
F 1 "TestPoint_Probe" H 7503 3060 50  0001 L CNN
F 2 "TestPoint:TestPoint_Pad_D1.0mm" H 7550 3050 50  0001 C CNN
F 3 "~" H 7550 3050 50  0001 C CNN
	1    7350 3050
	1    0    0    -1  
$EndComp
$Comp
L A_FX_Library:Conn_02x03_Counter_Clockwise J3
U 1 1
P 2050 5450
F 0 "J3" H 2050 5650 50  0000 C CNN
F 1 "Conn_02x03_Counter_Clockwise" H 2100 5200 50  0000 C CNN
F 2 "Connector_PinHeader_2.00mm:PinHeader_2x03_P2.00mm_Vertical" H 2050 5450 50  0001 C CNN
F 3 "~" H 2050 5450 50  0001 C CNN
	1    2050 5450
	1    0    0    -1  
$EndComp
$Comp
L A_FX_Library:S8050 Q2
U 1 1
P 7450 3300
F 0 "Q2" H 7641 3346 50  0000 L CNN
F 1 "S8050" H 7641 3255 50  0000 L CNN
F 2 "Package_TO_SOT_SMD:SOT-23" H 7650 3225 50  0001 L CIN
F 3 "http://www.unisonic.com.tw/datasheet/S8050.pdf" H 7450 3300 50  0001 L CNN
	1    7450 3300
	-1   0    0    -1  
$EndComp
$EndSCHEMATC
